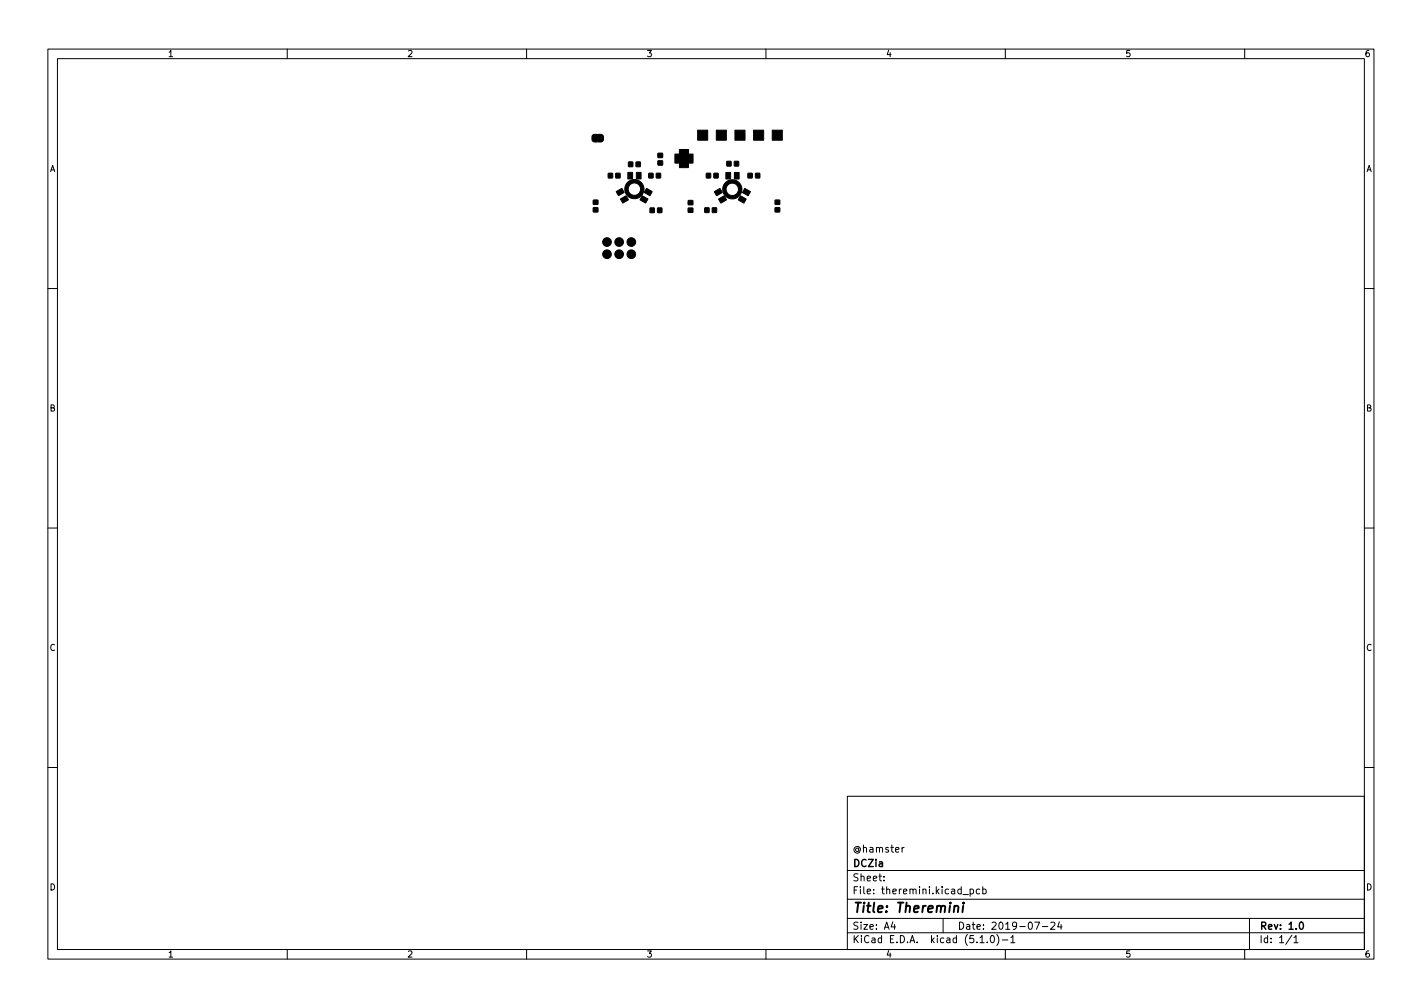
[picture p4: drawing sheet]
<svg xmlns="http://www.w3.org/2000/svg" width="297mm" height="210mm" viewBox="0 0 297 210" stroke-linecap="round" stroke-linejoin="round" font-family="sans-serif">
<g fill="none" stroke="#000" stroke-width=".21">
<path d="M10 10.2h277v190.1h-277zM12 12.2h273v186.1h-273zM60 10.2v2M110 10.2v2M160 10.2v2M210 10.2v2M260 10.2v2M10 60.2h2M285 60.2h2M10 110.2h2M285 110.2h2M10 160.2h2"/>
<path d="M177 166.3h108v32h-108zM188.4 176.9v1M188.9 176.9l-.5 .3M285 160.2h2M60 198.3v2M110 198.3v2M160 198.3v2M177 194.8h108M177 191.8h108M177 187.8h108M177 181.8h108M184.6 183.8v.1"/>
<path d="M184.6 183v.1M186.5 192.5l-.4 1h1M186.9 193v1M197 191.8v3M201.1 186.8h1.2M202.6 185.7l.5-.1 .3 .3-.2 .7h-.6M202.6 185.6v1.5M204.6 185.7l-.4-.1-.3 .3 .2 .7h.5M204.7 195.8l.4-.5v1.5M204.7 196.8h.9M205.3 185.7l.4-.1 .3 .3-.1 .7h-.6M205.3 185.1v1.5"/>
<path d="M206.2 196.7v.1M207 195.5l.2-.2a.8 .8 0 0 1 .5 .8 .8 .8 0 0 1-.5 .7l-.2-.1-.1-.4zM208.2 195.1a1.72 1.72 0 0 1 0 2.3M209.4 196.3h1.1M210 198.3v2M211.1 195.8l.5-.5v1.5M211.1 196.8h.9M216.1 192.5h1l-.6 1.5M217.7 193.5h1.2M219.5 192.7l.6-.2 .3 .5-1 1h1M221.3 192.5l-.4 1h1M221.6 193v1"/>
<path d="M260 198.3v2M261 191.8v6.5M269.9 195.3l-1.3 1.9M270.3 195.8l.4-.5v1.5M270.3 196.8h.8"/>
</g>
<path d="M271.6 192.6l.2-.1a.8 .8 0 0 1 .5 .8 .8 .8 0 0 1-.5 .7 1 1 0 0 1-.2-1.4z" fill="none" stroke="#000" stroke-width=".3"/>
<path d="M199.4 189.3l.3-.2 .4 .1v1.3M201.2 189.1l-.2 1.4M201.3 188.5v.2" fill="none" stroke="#000" stroke-width=".4"/>
<g fill="#000" stroke="#000" stroke-width=".21">
<path d="M123.8 28.2l.4-.2 1.6 .1 .2 .4v.9l-.4 .2h-1.6l-.3-.4zM127.1 36.2h.8v.9h-.8zM128.6 36.2h.9v.9h-.9zM131.1 36h1v1.4h-1zM131.3 33.8h.9v1h-.9zM131.1 38.1a2 2 0 0 1 2.1-.5 2 2 0 0 1 1.3 1.9h-.7a1.29 1.29 0 0 0-1.9-1.1 1.29 1.29 0 0 0-.1 2.2 1.29 1.29 0 0 0 2-1v-.1h.7a2 2 0 0 1-2.7 1.9 2 2 0 0 1-.7-3.3zM132.9 36h1v1.4h-1zM132.9 33.8h.8v1h-.8zM135.1 39.3l1.1 .7-.4 .9-1.2-.7zM135.5 36.2h.9v.9h-.9zM137.1 36.2h.9v.9h-.9zM137.4 33.6h1v.9h-1z"/>
<path d="M137.4 32h1v.9h-1zM141 32.2l.9-.1 .1-.9h1.8v.9l1 .1v1.8l-1 .1v.9h-1.8l-.1-.9-.9-.1zM145.7 27.2h2.1v2.1h-2.1zM147.6 36.2h.8v.9h-.8zM149.1 36.2h.9v.9h-.9zM149.6 27.2h2.1v2.1h-2.1zM151.6 36h1v1.4h-1zM151.8 33.7h.9v1h-.9zM151.5 38.1a2 2 0 0 1 2.2-.4 2 2 0 0 1 1.3 1.8h-.7a1.29 1.29 0 0 0-2-1.1 1.29 1.29 0 0 0 0 2.2 1.29 1.29 0 0 0 2-1v-.1h.7a2 2 0 0 1-2.8 1.9 2 2 0 0 1-.7-3.3zM153.4 36h1v1.4h-1zM153.4 33.7h.9v1h-.9zM153.5 27.2h2.1v2.1h-2.1z"/>
<path d="M155.6 39.3l1.2 .7-.5 .9-1.2-.7zM156.2 36.2h.9v.9h-.9zM157.4 27.2h2.1v2.1h-2.1zM157.8 36.2h.9v.9h-.9zM161.3 27.2h2.1v2.1h-2.1zM123.9 43.4h1v.8h-1zM123.9 41.8h1v.9h-1zM128.7 40l1.2-.7 .5 .9-1.2 .7zM129.6 41.6l1.2-.7 .5 .8-1.2 .7zM134.2 40.9l1.2 .7-.5 .8-1.2-.7zM135.8 43.4h.9v1h-.9zM137.4 43.4h.8v1h-.8z"/>
<path d="M143.8 43.5h.9v.8h-.9zM143.8 41.9h.9v.8h-.9zM147.2 43.4h.9v1h-.9zM148.8 43.4h.9v1h-.9zM149.2 40l1.2-.7 .5 .9-1.2 .7zM150.1 41.6l1.2-.7 .5 .8-1.2 .7zM154.7 40.9l1.2 .7-.5 .8-1.2-.7zM161.9 43.4h1v.8h-1zM161.9 41.8h1v.9h-1z"/>
<circle cx="126.8" cy="53.1" r=".9"/>
<circle cx="126.8" cy="50.5" r=".9"/>
<circle cx="129.3" cy="53.1" r=".9"/>
<circle cx="129.3" cy="50.5" r=".9"/>
<circle cx="131.9" cy="50.5" r=".9"/>
<circle cx="131.9" cy="53.1" r=".9"/>
</g>
<text font-size="2.8" x="178" y="190.6">Title: Theremini</text>
<g font-size="2.1">
<text x="178" y="178">@hamster</text>
<text x="178" y="184">Sheet:</text>
<text x="178" y="181">DCZia</text>
<text x="178" y="186.7">File: theremini.kicad_pcb</text>
<text x="178" y="196.9">KiCad E.D.A. kicad (5.1.0)-1</text>
<text x="178" y="194.1">Size: A4</text>
<text x="200" y="194.1">Date: 2019-07-24</text>
<text x="263" y="194.1">Rev: 1.0</text>
<text x="263" y="196.9">Id: 1/1</text>
</g>
<g font-size="1.8">
<text x="35" y="11.9">1</text>
<text x="85" y="11.9">2</text>
<text x="135" y="11.9">3</text>
<text x="185" y="11.9">4</text>
<text x="235" y="11.9">5</text>
<text x="285" y="11.9">6</text>
<text x="10.3" y="35.9">A</text>
<text x="285.3" y="35.9">A</text>
<text x="10.3" y="85.9">B</text>
<text x="285.3" y="85.9">B</text>
<text x="10.3" y="135.9">C</text>
<text x="285.3" y="135.9">C</text>
<text x="10.3" y="185.9">D</text>
<text x="285.3" y="185.9">D</text>
<text x="35" y="199.9">1</text>
<text x="85" y="199.9">2</text>
<text x="135" y="199.9">3</text>
<text x="185" y="199.9">4</text>
<text x="235" y="199.9">5</text>
<text x="285" y="199.9">6</text>
</g>
</svg>
